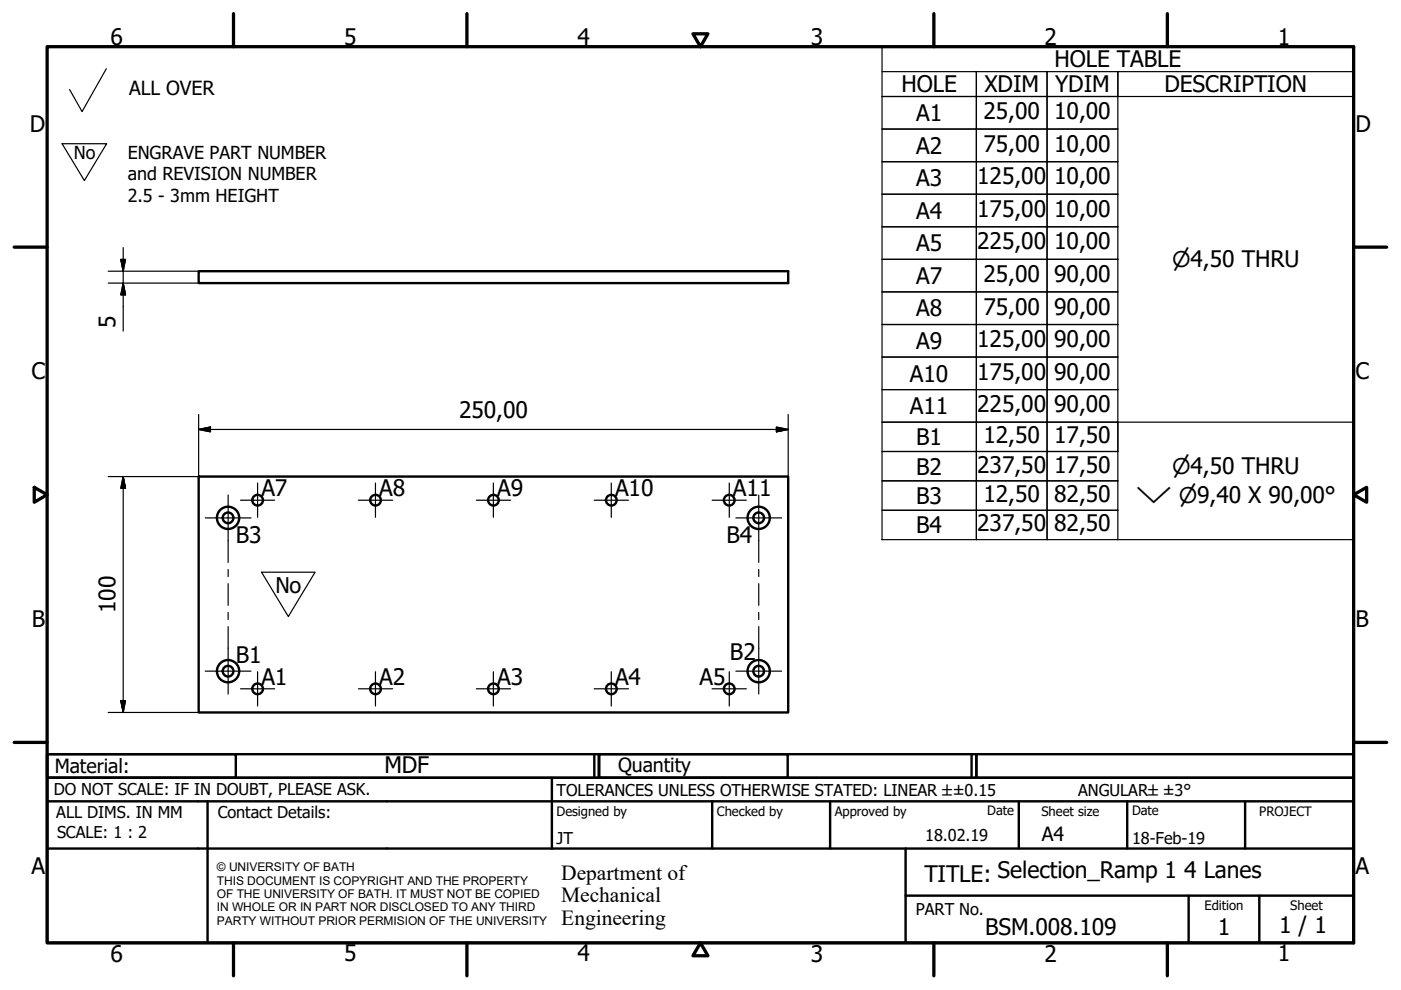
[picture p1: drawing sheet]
<svg xmlns="http://www.w3.org/2000/svg" width="297mm" height="210mm" viewBox="0 0 297 210" stroke-linecap="round" stroke-linejoin="round" font-family="sans-serif">
<!-- layer: Visible (ISO) -->
<g fill="none" stroke="#000" stroke-width=".51">
<path d="M42.1 57.5h125v2.5h-125zM42.1 101h125v50.1h-125z"/>
<circle cx="48.4" cy="109.8" r="1.13"/>
<circle cx="48.4" cy="109.8" r="2.36"/>
<circle cx="54.6" cy="106" r="1.13"/>
<circle cx="79.6" cy="106" r="1.13"/>
<circle cx="104.6" cy="106" r="1.13"/>
<circle cx="129.6" cy="106" r="1.13"/>
<circle cx="154.6" cy="106" r="1.13"/>
<circle cx="160.9" cy="109.8" r="2.36"/>
<circle cx="160.9" cy="109.8" r="1.13"/>
<circle cx="48.4" cy="142.3" r="1.13"/>
<circle cx="48.4" cy="142.3" r="2.36"/>
<circle cx="54.6" cy="146.1" r="1.13"/>
<circle cx="79.6" cy="146.1" r="1.13"/>
<circle cx="104.6" cy="146.1" r="1.13"/>
<circle cx="129.6" cy="146.1" r="1.13"/>
<circle cx="154.6" cy="146.1" r="1.13"/>
<circle cx="160.9" cy="142.3" r="2.36"/>
<circle cx="160.9" cy="142.3" r="1.13"/>
</g>
<!-- layer: Border (ISO) -->
<g fill="none" stroke="#000" stroke-width=".7">
<path d="M10 9.9h277v190h-277zM49.5 2.9v7M99 2.9v7M146.9 7.2h3.2l-1.6 2.7zM198 2.9v7M247.5 2.9v7M3 52.4h7M287 52.4h7M7.3 103.3l2.7 1.6-2.7 1.6zM287 104.9l2.8-1.6v3.2zM3 157.4h7M287 157.4h7"/>
<path d="M49.5 199.9v7M99 199.9v7M148.5 199.9l1.6 2.7h-3.2zM198 199.9v7M247.5 199.9v7"/>
</g>
<!-- layer: Title (ISO) -->
<g fill="none" stroke="#000" stroke-width=".51">
<path d="M10 159.9h40v5h-40zM10 159.9h117v5h-117zM126 159.9v5M127 159.9h40v5h-40zM127 159.9h80v5h-80zM206 159.9v5M207 159.9h80v5h-80zM10 169.9v-5h277v5M10 169.9h277v30h-277zM10 179.9h277M44 169.9v30M117 164.9v15"/>
<path d="M151 169.9v10M176 169.9v10M192 179.9v20M216 169.9v10M239 169.9v10M264 169.9v10M192 189.9h95M252 189.9v10M267 189.9v10"/>
</g>
<!-- layer: Sketch Geometry (ISO) -->
<path d="M22.5 14.6l-5.1 9.1-2.6-4.7M13.2 30.5h9.4l-4.7 7.8zM55.5 121.3h11.3l-5.7 9.4z" fill="none" stroke="#000" stroke-width=".25"/>
<path d="M61.1 140.1h.1" fill="none" stroke="#fff" stroke-width=".21"/>
<!-- layer: Center Mark (ISO) -->
<g fill="none" stroke="#000" stroke-width=".25">
<path d="M43.5 109.8h9.7M51 106.1h7.2M54.6 102.4v7.3M76 106.1h7.2M79.6 102.4v7.3M101 106.1h7.2M104.6 102.4v7.3M126 106.1h7.2M129.6 102.4v7.3M151 106.1h7.2M154.6 102.4v7.3M156 109.8h9.7"/>
<path d="M43.5 142.3h9.7M51 146h7.2M54.6 142.4v7.3M76 146h7.2M79.6 142.4v7.3M101 146h7.2M104.6 142.4v7.3M126 146h7.2M129.6 142.4v7.3M151 146h7.2M154.6 142.4v7.3M156 142.3h9.7"/>
</g>
<!-- layer: Centerline (ISO) -->
<path d="M48.4 105v14.2M160.9 105v14.2M48.4 120.7v1.6M48.4 123.8v4.5M48.4 129.9v1.5M48.4 132.9v14.2M160.9 120.7v1.6M160.9 123.8v4.5M160.9 129.9v1.5M160.9 132.9v14.2" fill="none" stroke="#000" stroke-width=".25"/>
<!-- layer: Symbol (ISO) -->
<g fill="none" stroke="#000" stroke-width=".25">
<path d="M187 15.2h20v5.3h-20h20v6.9h-20h20v6.9h-20h20v6.9h-20h20v6.9h-20h20v6.9h-20h20v6.9h-20h20v6.9h-20h20v6.9h-20h20v6.9h-20h20v6.9h-20h20v6.2h-20h20v6.3h-20h20v6.2h-20h20v6.2v-6.2h15v6.2v-6.2h15v6.2M187 9.9h100v104.5h-100zM207 15.2h15v5.3h-15zM222 15.2h15v5.3h-15zM287 15.2h-50v5.3h50M207 20.5h15v6.9h-15zM207 27.4h15v6.9h-15zM207 34.3h15v6.9h-15zM222 20.5h15v6.9h-15zM222 27.4h15v6.9h-15zM222 34.3h15v6.9h-15zM207 41.2h15v6.9h-15z"/>
<path d="M207 48.1h15v6.9h-15zM207 55h15v6.9h-15zM222 41.2h15v6.9h-15zM222 48.1h15v6.9h-15zM222 55h15v6.9h-15zM207 61.9h15v6.9h-15zM207 68.8h15v6.9h-15zM207 75.7h15v6.9h-15zM222 61.9h15v6.9h-15zM222 68.8h15v6.9h-15zM222 75.7h15v6.9h-15zM207 82.6h15v6.9h-15z"/>
<path d="M207 89.5h15v6.2h-15zM207 95.7h15v6.3h-15zM222 82.6h15v6.9h-15zM222 89.5h15v6.2h-15zM222 95.7h15v6.3h-15zM237 95.7v-6.2h50v6.2M207 102h15v6.2h-15zM222 102h15v6.2h-15z"/>
</g>
<!-- layer: Dimension (ISO) -->
<g fill="none" stroke="#000" stroke-width=".25">
<path d="M22.9 57.5h19.2M25.6 55h1l-.5 2.5zM26.1 52.5v17.7M22.9 60h19.2M26.1 60l.5 2.5h-1zM42.1 91.1l2.5-.6v1.1zM42.1 87.9v13.1h-19.2M42.1 91.1h125M164.6 90.5l2.5 .6-2.5 .5zM167.1 87.9v13.1M26.1 101l.5 2.5h-1zM26.1 101v50.1"/>
<path d="M22.9 151.1h19.2M25.6 148.5h1l-.5 2.6z"/>
</g>
<path d="M25.6 55l.5 2.5zM25.6 55h1l-.5 2.5zM26.1 60l.5 2.5zM26.1 60l.5 2.5h-1zM42.1 91.1l2.5-.6zM42.1 91.1l2.5-.6v1.1zM164.6 91.6l2.5-.5zM164.6 90.5l2.5 .6-2.5 .5zM26.1 101l.5 2.5zM26.1 101l.5 2.5h-1zM25.6 148.5l.5 2.6zM25.6 148.5h1l-.5 2.6z" fill="#000" stroke="#000" stroke-width=".25"/>
<g font-size="4.8">
<text x="23.4" y="9.5">6</text>
<text x="72.9" y="9.5">5</text>
<text x="122.4" y="9.5">4</text>
<text x="171.9" y="9.5">3</text>
<text x="221.4" y="9.5">2</text>
<text x="270.9" y="9.5">1</text>
<text x="223.6" y="14.3">HOLE TABLE</text>
<text x="191.1" y="19.6">HOLE</text>
<text x="208.7" y="19.6">XDIM</text>
<text x="223.7" y="19.6">YDIM</text>
<text x="246.9" y="19.6">DESCRIPTION</text>
<text x="6.3" y="27.9">D</text>
<text x="194.2" y="25.7">A1</text>
<text x="208.5" y="25.3">25,00</text>
<text x="223.5" y="25.3">10,00</text>
<text x="287.4" y="27.9">D</text>
<text x="194.2" y="32.6">A2</text>
<text x="208.5" y="32.2">75,00</text>
<text x="223.5" y="32.2">10,00</text>
<text x="194.2" y="39.5">A3</text>
<text x="207.2" y="39.1">125,00</text>
<text x="223.5" y="39.1">10,00</text>
<text x="194.2" y="46.4">A4</text>
<text x="207.2" y="46">175,00</text>
<text x="223.5" y="46">10,00</text>
<text x="194.2" y="53.2">A5</text>
<text x="207.2" y="52.9">225,00</text>
<text x="223.5" y="52.9">10,00</text>
<text x="208.5" y="59.8">25,00</text>
<text x="223.5" y="59.8">90,00</text>
<text x="194.2" y="60.2">A7</text>
<text x="24.5" y="69.4" transform="rotate(-90 24.5 69.4)">5</text>
<text x="194.2" y="67.1">A8</text>
<text x="208.5" y="66.7">75,00</text>
<text x="223.5" y="66.7">90,00</text>
<text x="194.2" y="74">A9</text>
<text x="207.2" y="73.6">125,00</text>
<text x="223.5" y="73.6">90,00</text>
<text x="6.7" y="80.4">C</text>
<text x="192.9" y="80.9">A10</text>
<text x="207.2" y="80.5">175,00</text>
<text x="223.5" y="80.5">90,00</text>
<text x="287.4" y="80.4">C</text>
<text x="97.3" y="88.7">250,00</text>
<text x="192.9" y="87.8">A11</text>
<text x="207.2" y="87.4">225,00</text>
<text x="223.5" y="87.4">90,00</text>
<text x="194.3" y="94.4">B1</text>
<text x="208.5" y="94">12,50</text>
<text x="223.5" y="94">17,50</text>
<text x="194.3" y="100.6">B2</text>
<text x="207.2" y="100.2">237,50</text>
<text x="223.5" y="100.2">17,50</text>
<text x="55.4" y="105.3">A7</text>
<text x="80.4" y="105.2">A8</text>
<text x="105.4" y="105.2">A9</text>
<text x="130.4" y="105.2">A10</text>
<text x="155.4" y="105.3">A1</text>
<text x="160.9" y="105.3">1</text>
<text x="194.3" y="106.8">B3</text>
<text x="208.5" y="106.4">12,50</text>
<text x="223.5" y="106.4">82,50</text>
<text x="194.3" y="113.1">B4</text>
<text x="207.2" y="112.7">237,50</text>
<text x="223.5" y="112.7">82,50</text>
<text x="50" y="115.1">B3</text>
<text x="154" y="115.2">B4</text>
<text x="24.5" y="130" transform="rotate(-90 24.5 130)">100</text>
<text x="6.8" y="132.9">B</text>
<text x="287.4" y="132.9">B</text>
<text x="50" y="140.6">B1</text>
<text x="154.8" y="140">B2</text>
<text x="55.4" y="145.3">A1</text>
<text x="80.4" y="145.3">A2</text>
<text x="105.4" y="145.2">A3</text>
<text x="130.4" y="145.3">A4</text>
<text x="148.3" y="145.2">A5</text>
<text x="81.5" y="163.8">MDF</text>
<text x="6.7" y="185.4">A</text>
<text x="287.4" y="185.4">A</text>
<text x="196" y="187">TITLE: Selection_Ramp 1</text>
<text x="251.1" y="186.2">4 Lanes</text>
<text x="271.2" y="197.9">1 / 1</text>
<text x="23.4" y="203.9">6</text>
<text x="72.9" y="203.8">5</text>
<text x="122.4" y="203.8">4</text>
<text x="171.9" y="203.9">3</text>
<text x="208.9" y="198.2">BSM.008.109</text>
<text x="221.4" y="203.9">2</text>
<text x="258.2" y="198.2">1</text>
<text x="270.9" y="203.8">1</text>
</g>
<g font-size="4.6">
<text x="248.5" y="56.7">⌀4,50 THRU</text>
<text x="248.5" y="100.6">⌀4,50 THRU</text>
<text x="240.8" y="106.7">⌵ ⌀9,40 X 90,00°</text>
<text x="58.4" y="125.8">No</text>
<text x="119" y="186.5">Department of</text>
<text x="119" y="191.3">Mechanical</text>
<text x="119" y="196">Engineering</text>
</g>
<g font-size="4.1">
<text x="27.4" y="20.1">ALL OVER</text>
<text x="11.6" y="163.9">Material:</text>
<text x="131" y="163.7">Quantity</text>
<text x="220.9" y="178.4">A4</text>
</g>
<g font-size="3.8">
<text x="15.7" y="33.8">No</text>
<text x="27.1" y="33.7">ENGRAVE PART NUMBER</text>
<text x="27.1" y="38.2">and REVISION NUMBER</text>
<text x="27.1" y="42.8">2.5 - 3mm HEIGHT</text>
</g>
<g font-size="3.5">
<text x="11.4" y="168.5">DO NOT SCALE: IF IN DOUBT, PLEASE ASK.</text>
<text x="11.9" y="173.5">ALL DIMS. IN MM</text>
<text x="46.2" y="173.5">Contact Details:</text>
<text x="118" y="168.8">TOLERANCES UNLESS OTHERWISE STATED: LINEAR ±±0.15</text>
<text x="228.6" y="168.8">ANGULAR±±3°</text>
<text x="12.1" y="177.6">SCALE: 1 : 2</text>
<text x="118" y="178.9">JT</text>
<text x="196.2" y="178.3">18.02.19</text>
<text x="240" y="178.9">18-Feb-19</text>
<text x="194.2" y="194.1">PART No.</text>
</g>
<g font-size="2.8">
<text x="118" y="173">Designed by</text>
<text x="152" y="173">Checked by</text>
<text x="177" y="173">Approved by</text>
<text x="209.3" y="172.9">Date</text>
<text x="220.8" y="173">Sheet size</text>
<text x="240" y="172.9">Date</text>
<text x="267" y="172.9">PROJECT</text>
<text x="255.4" y="193">Edition</text>
<text x="273.6" y="193">Sheet</text>
</g>
<g font-size="2.5">
<text x="46" y="184.7">© UNIVERSITY OF BATH</text>
<text x="46" y="187.6">THIS DOCUMENT IS COPYRIGHT AND THE PROPERTY</text>
<text x="46" y="190.4">OF THE UNIVERSITY OF BATH. IT MUST NOT BE COPIED</text>
<text x="46" y="193.2">IN WHOLE OR IN PART NOR DISCLOSED TO ANY THIRD</text>
<text x="46" y="196.1">PARTY WITHOUT PRIOR PERMISION OF THE UNIVERSITY</text>
</g>
</svg>
